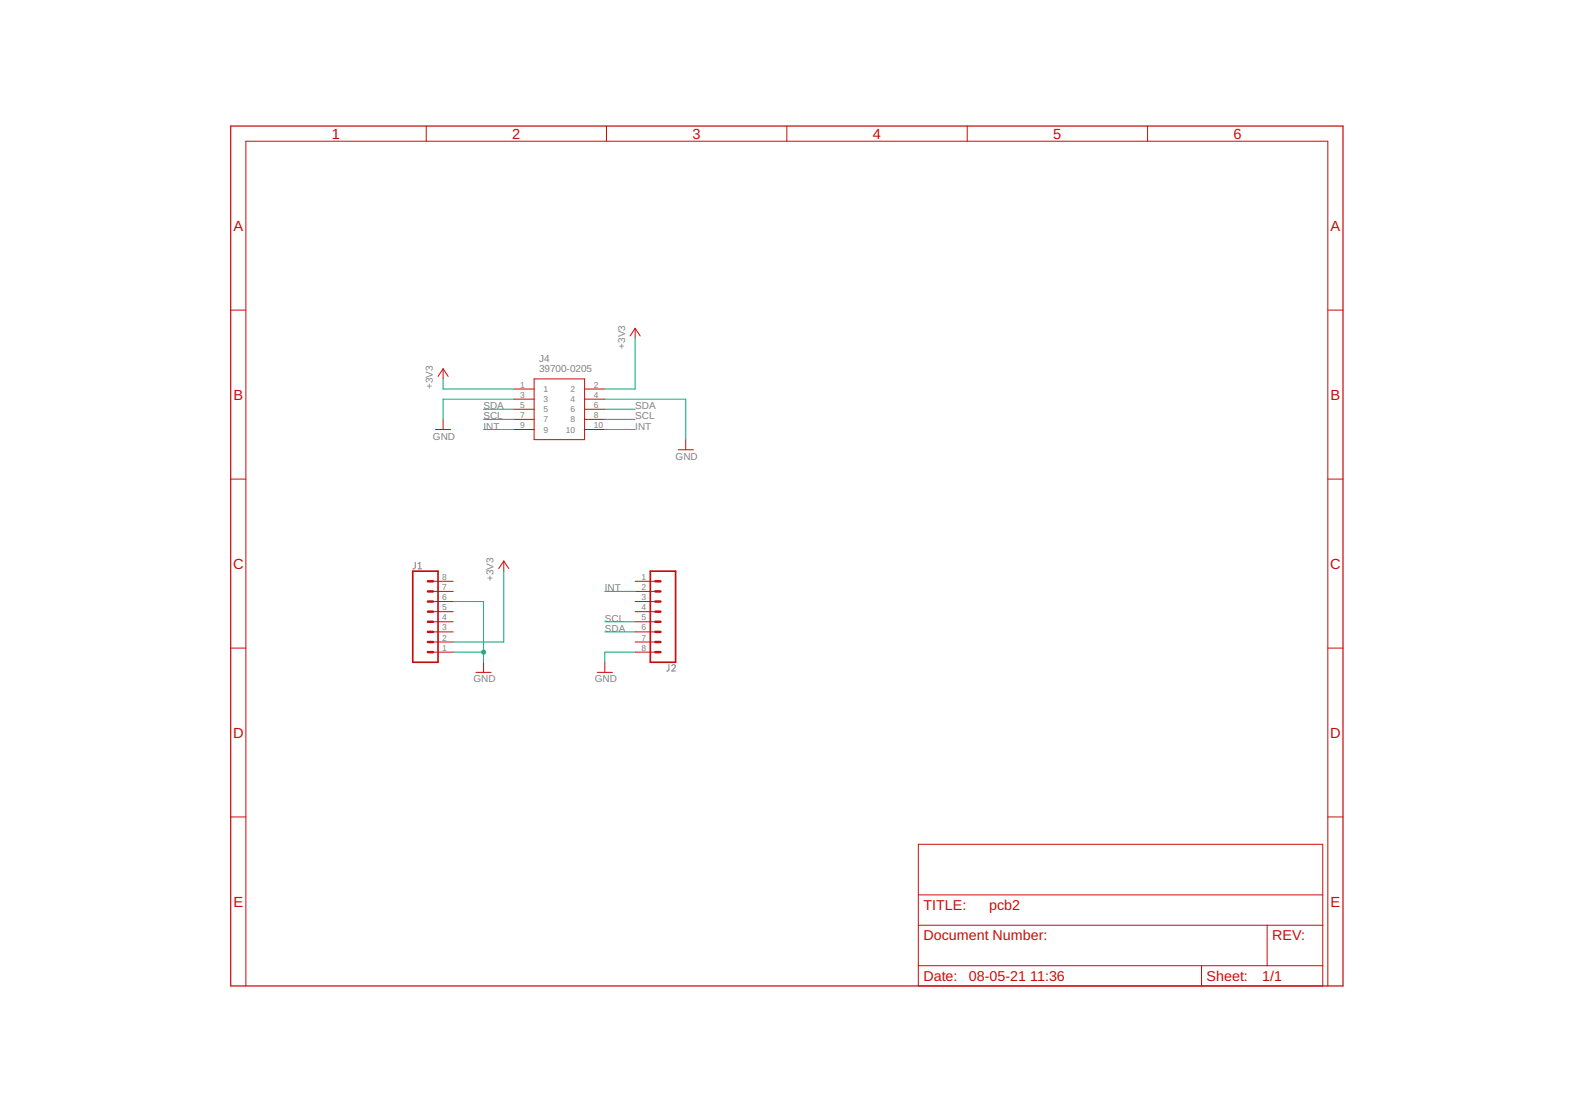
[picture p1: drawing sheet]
<svg xmlns="http://www.w3.org/2000/svg" width="297mm" height="210mm" viewBox="0 0 297 210" stroke-linecap="round" stroke-linejoin="round" font-family="sans-serif">
<path d="M78.2 105.9v1l-.4 .2M78.7 107.1h.7M78.7 106.1l.4-.2v1.2M126 125.1v1.1l-.4 .1M126.5 125.4a.33 .33 0 0 1 .5-.3 .33 .33 0 0 1 .1 .5l-.6 .7h.7" fill="none" stroke="#808080" stroke-width=".19"/>
<path d="M77.7 107.5h4.8v17.2h-4.8zM122.5 107.5h4.8v17.2h-4.8z" fill="none" stroke="#c90d0c" stroke-width=".32"/>
<g fill="none" stroke="#c90d0c" stroke-width=".47">
<path d="M80.6 119h1M80.6 115.1h1M80.6 117.1h1M80.6 113.2h1M80.6 111.3h1M80.6 109.4h1M123.4 119h1M123.4 115.1h1M123.4 117.1h1M123.4 113.2h1M123.4 111.3h1M123.4 109.4h1"/>
<path d="M80.6 120.9h1M80.6 122.8h1M123.4 120.9h1M123.4 122.8h1"/>
</g>
<g fill="none" stroke="#c90d0c" stroke-width=".19">
<path d="M80.3 23.7v2.9M114.2 23.7v2.9M148.2 23.7v2.9M182.2 23.7v2.9M216.2 23.7v2.9M43.5 58.4h2.8M250.1 58.4h2.9M83.5 69.4v1.9M83.5 79v1.9M83.5 69.4l.9 1.5M83.5 69.4l-1 1.5M96.8 73.2h3.8"/>
<path d="M96.8 75.1h3.8M96.8 77h3.8M96.8 79h3.8M100.6 71.3h9.5v11.5h-9.5zM110.1 73.2h3.8M110.1 75.1h3.8M110.1 77h3.8M110.1 79h3.8M119.6 61.8l1 1.4M119.6 61.8l-.9 1.4M119.6 61.8v1.9M43.5 90.2h2.8"/>
<path d="M82 80.9h2.9M96.8 80.9h3.8M110.1 80.9h3.8M127.7 84.7h2.9M129.2 82.8v1.9M250.1 90.2h2.9M81.6 119h3.8M81.6 117.1h3.8M81.6 115.1h3.8M81.6 113.2h3.8M81.6 111.3h3.8M81.6 109.4h3.8"/>
<path d="M94.9 105.6l.9 1.4M94.9 105.6l-1 1.4M94.9 105.6v1.9M119.6 119h3.8M119.6 117.1h3.8M119.6 115.1h3.8M119.6 113.2h3.8M119.6 111.3h3.8M119.6 109.4h3.8M43.5 122h2.8M81.6 122.8h3.8M81.6 120.9h3.8"/>
<path d="M89.6 126.6h2.9M91.1 124.7v1.9M112.5 126.6h2.9M113.9 124.7v1.9M119.6 122.8h3.8M119.6 120.9h3.8M250.1 122h2.9M43.5 153.8h2.8M173 158.9h76.2v26.7h-76.2zM250.1 153.8h2.9M173 174.2h76.2M173 168.5h76.2"/>
<path d="M238.7 174.2v7.6M46.3 185.6v-159h203.8v159M173 181.8h76.2M226.3 181.8v3.8"/>
</g>
<path d="M43.5 23.7h209.5v161.9h-209.5z" fill="none" stroke="#c90d0c" stroke-width=".23"/>
<g fill="none" stroke="#0dab76" stroke-width=".19">
<path d="M83.5 71.3v1.9h13.3M91.1 77h5.7M91.1 79h5.7M96.8 75.1h-13.3v3.9M113.9 77h5.7M113.9 79h5.7M113.9 75.1h15.3v7.7M119.6 63.7v9.5h-5.7M91.1 80.9h5.7M113.9 80.9h5.7M85.4 113.2h5.7v11.5M94.9 107.5v13.4h-9.5"/>
<path d="M113.9 111.3h5.7M113.9 119h5.7M113.9 117.1h5.7M85.4 122.8h5.7M119.6 122.8h-5.7v1.9"/>
</g>
<circle cx="91.1" cy="122.8" r=".38" fill="#0dab76" stroke="#0dab76" stroke-width=".19"/>
<g font-size="2.8" fill="#c90d0c">
<text x="62.5" y="26.1">1</text>
<text x="96.5" y="26.1">2</text>
<text x="130.5" y="26.1">3</text>
<text x="164.4" y="26.1">4</text>
<text x="198.4" y="26.1">5</text>
<text x="232.4" y="26.1">6</text>
<text x="44" y="43.5">A</text>
<text x="250.6" y="43.5">A</text>
<text x="44" y="75.3">B</text>
<text x="250.6" y="75.3">B</text>
<text x="43.9" y="107.1">C</text>
<text x="250.5" y="107.1">C</text>
<text x="43.9" y="138.9">D</text>
<text x="250.5" y="138.9">D</text>
<text x="44" y="170.7">E</text>
<text x="250.6" y="170.7">E</text>
</g>
<g font-size="2.7" fill="#c90d0c">
<text x="173.9" y="171.3">TITLE:</text>
<text x="186.3" y="171.3">pcb2</text>
<text x="173.9" y="177">Document Number:</text>
<text x="239.6" y="177">REV:</text>
<text x="173.9" y="184.7">Date:</text>
<text x="182.5" y="184.7">08-05-21</text>
<text x="194" y="184.7">11:36</text>
<text x="227.3" y="184.7">Sheet:</text>
<text x="237.7" y="184.7">1/1</text>
</g>
<g font-size="1.9" fill="#808080">
<text x="117.7" y="65.6" transform="rotate(-90 117.7 65.6)">+3V3</text>
<text x="101.5" y="70.1">39700-0205</text>
<text x="101.5" y="68.2">J4</text>
<text x="81.5" y="73.2" transform="rotate(-90 81.5 73.2)">+3V3</text>
<text x="91.1" y="77">SDA</text>
<text x="119.6" y="77">SDA</text>
<text x="81.5" y="82.8">GND</text>
<text x="91.1" y="80.9">INT</text>
<text x="91.1" y="79">SCL</text>
<text x="119.6" y="80.9">INT</text>
<text x="119.6" y="79">SCL</text>
<text x="127.3" y="86.6">GND</text>
<text x="93" y="109.4" transform="rotate(-90 93 109.4)">+3V3</text>
<text x="113.9" y="111.3">INT</text>
<text x="113.9" y="118.9">SDA</text>
<text x="113.9" y="117">SCL</text>
<text x="89.2" y="128.5">GND</text>
<text x="112" y="128.5">GND</text>
</g>
<g font-size="1.6" fill="#808080">
<text x="98" y="73">1</text>
<text x="98" y="74.9">3</text>
<text x="98" y="76.8">5</text>
<text x="102.3" y="73.8">1</text>
<text x="102.3" y="75.7">3</text>
<text x="102.3" y="77.6">5</text>
<text x="107.5" y="73.8">2</text>
<text x="107.5" y="75.7">4</text>
<text x="107.5" y="77.6">6</text>
<text x="111.9" y="73">2</text>
<text x="111.9" y="74.9">4</text>
<text x="111.9" y="76.8">6</text>
<text x="98" y="78.7">7</text>
<text x="98" y="80.6">9</text>
<text x="102.3" y="79.5">7</text>
<text x="102.3" y="81.4">9</text>
<text x="106.6" y="81.4">10</text>
<text x="107.5" y="79.5">8</text>
<text x="111.9" y="78.7">8</text>
<text x="111.9" y="80.6">10</text>
<text x="83.3" y="113">6</text>
<text x="83.3" y="111.1">7</text>
<text x="83.3" y="109.2">8</text>
<text x="120.8" y="109.2">1</text>
<text x="120.8" y="111.1">2</text>
<text x="120.8" y="113">3</text>
<text x="83.3" y="118.7">3</text>
<text x="83.3" y="116.8">4</text>
<text x="83.3" y="114.9">5</text>
<text x="120.8" y="114.9">4</text>
<text x="120.8" y="116.8">5</text>
<text x="120.8" y="118.7">6</text>
<text x="83.3" y="122.5">1</text>
<text x="83.3" y="120.6">2</text>
<text x="120.8" y="120.6">7</text>
<text x="120.8" y="122.5">8</text>
</g>
</svg>
